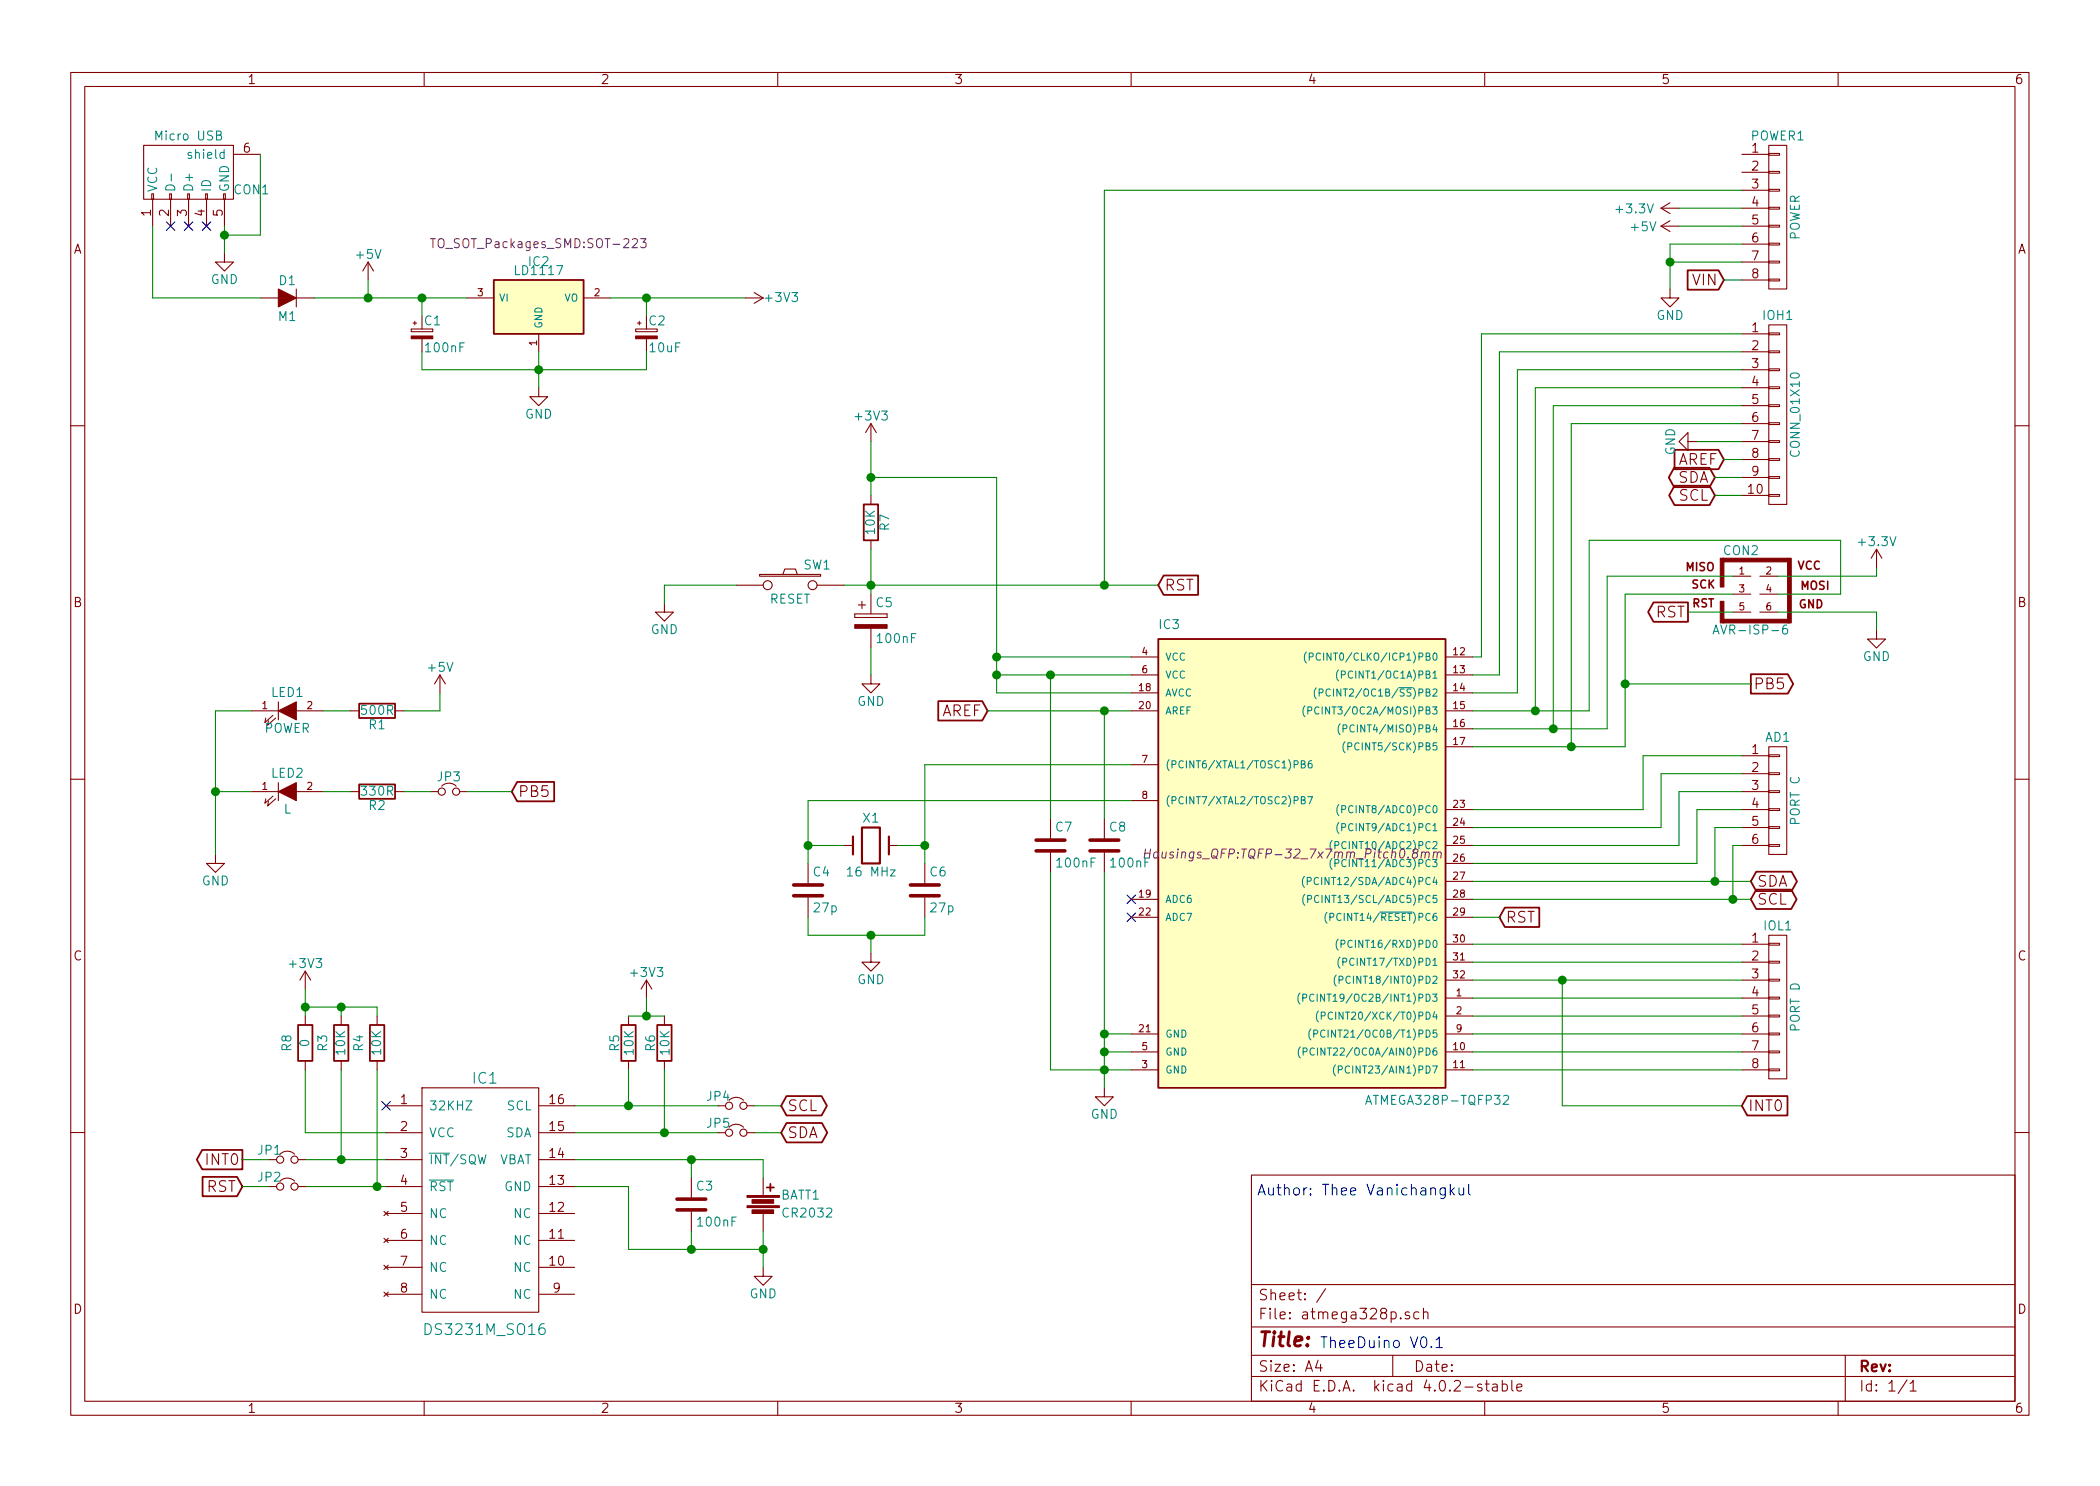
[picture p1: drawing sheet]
EESchema Schematic File Version 2
LIBS:power
LIBS:device
LIBS:transistors
LIBS:conn
LIBS:linear
LIBS:regul
LIBS:74xx
LIBS:cmos4000
LIBS:adc-dac
LIBS:memory
LIBS:xilinx
LIBS:microcontrollers
LIBS:dsp
LIBS:microchip
LIBS:analog_switches
LIBS:motorola
LIBS:texas
LIBS:intel
LIBS:audio
LIBS:interface
LIBS:digital-audio
LIBS:philips
LIBS:display
LIBS:cypress
LIBS:siliconi
LIBS:opto
LIBS:atmel
LIBS:contrib
LIBS:valves
LIBS:ds3231M_SO16
LIBS:atmega328p-tqfp32
LIBS:atmega328p-cache
EELAYER 25 0
EELAYER END
$Descr A4 11693 8268
encoding utf-8
Sheet 1 1
Title ""
Date ""
Rev ""
Comp ""
Comment1 ""
Comment2 ""
Comment3 ""
Comment4 ""
$EndDescr
$Comp
L Crystal X1
U 1 1
P 4850 4700
F 0 "X1" H 4850 4850 50  0000 C CNN
F 1 "16 MHz" H 4850 4550 50  0000 C CNN
F 2 "Crystals:Crystal_HC49-SD_SMD" H 4850 4700 50  0001 C CNN
F 3 "" H 4850 4700 50  0000 C CNN
	1    4850 4700
	1    0    0    -1  
$EndComp
$Comp
L C C4
U 1 1
P 4500 4950
F 0 "C4" H 4525 5050 50  0000 L CNN
F 1 "27p" H 4525 4850 50  0000 L CNN
F 2 "Capacitors_SMD:C_0805" H 4538 4800 50  0001 C CNN
F 3 "" H 4500 4950 50  0000 C CNN
	1    4500 4950
	1    0    0    -1  
$EndComp
$Comp
L C C6
U 1 1
P 5150 4950
F 0 "C6" H 5175 5050 50  0000 L CNN
F 1 "27p" H 5175 4850 50  0000 L CNN
F 2 "Capacitors_SMD:C_0805" H 5188 4800 50  0001 C CNN
F 3 "" H 5150 4950 50  0000 C CNN
	1    5150 4950
	1    0    0    -1  
$EndComp
$Comp
L R R7
U 1 1
P 4850 2900
F 0 "R7" V 4930 2900 50  0000 C CNN
F 1 "10K" V 4850 2900 50  0000 C CNN
F 2 "Resistors_SMD:R_1206" V 4780 2900 50  0001 C CNN
F 3 "" H 4850 2900 50  0000 C CNN
	1    4850 2900
	1    0    0    -1  
$EndComp
$Comp
L SW_PUSH SW1
U 1 1
P 4400 3250
F 0 "SW1" H 4550 3360 50  0000 C CNN
F 1 "RESET" H 4400 3170 50  0000 C CNN
F 2 "Buttons_Switches_SMD:SW_SPST_B3S-1000" H 4400 3250 50  0001 C CNN
F 3 "" H 4400 3250 50  0000 C CNN
	1    4400 3250
	1    0    0    -1  
$EndComp
$Comp
L GND #PWR01
U 1 1
P 4850 5300
F 0 "#PWR01" H 4850 5050 50  0001 C CNN
F 1 "GND" H 4850 5150 50  0000 C CNN
F 2 "" H 4850 5300 50  0000 C CNN
F 3 "" H 4850 5300 50  0000 C CNN
	1    4850 5300
	1    0    0    -1  
$EndComp
$Comp
L GND #PWR02
U 1 1
P 3700 3350
F 0 "#PWR02" H 3700 3100 50  0001 C CNN
F 1 "GND" H 3700 3200 50  0000 C CNN
F 2 "" H 3700 3350 50  0000 C CNN
F 3 "" H 3700 3350 50  0000 C CNN
	1    3700 3350
	1    0    0    -1  
$EndComp
$Comp
L CP C5
U 1 1
P 4850 3450
F 0 "C5" H 4875 3550 50  0000 L CNN
F 1 "100nF" H 4875 3350 50  0000 L CNN
F 2 "Capacitors_SMD:C_0805" H 4888 3300 50  0001 C CNN
F 3 "" H 4850 3450 50  0000 C CNN
	1    4850 3450
	1    0    0    -1  
$EndComp
$Comp
L GND #PWR03
U 1 1
P 6150 6050
F 0 "#PWR03" H 6150 5800 50  0001 C CNN
F 1 "GND" H 6150 5900 50  0000 C CNN
F 2 "" H 6150 6050 50  0000 C CNN
F 3 "" H 6150 6050 50  0000 C CNN
	1    6150 6050
	1    0    0    -1  
$EndComp
$Comp
L GND #PWR04
U 1 1
P 4850 3750
F 0 "#PWR04" H 4850 3500 50  0001 C CNN
F 1 "GND" H 4850 3600 50  0000 C CNN
F 2 "" H 4850 3750 50  0000 C CNN
F 3 "" H 4850 3750 50  0000 C CNN
	1    4850 3750
	1    0    0    -1  
$EndComp
$Comp
L AVR-ISP-6 CON2
U 1 1
P 9800 3300
F 0 "CON2" H 9695 3540 50  0000 C CNN
F 1 "AVR-ISP-6" H 9535 3070 50  0000 L BNN
F 2 "Pin_Headers:Pin_Header_Angled_2x03" V 9280 3340 50  0001 C CNN
F 3 "" H 9775 3300 50  0000 C CNN
	1    9800 3300
	1    0    0    -1  
$EndComp
$Comp
L GND #PWR05
U 1 1
P 10450 3500
F 0 "#PWR05" H 10450 3250 50  0001 C CNN
F 1 "GND" H 10450 3350 50  0000 C CNN
F 2 "" H 10450 3500 50  0000 C CNN
F 3 "" H 10450 3500 50  0000 C CNN
	1    10450 3500
	1    0    0    -1  
$EndComp
$Comp
L LD1117S33TR IC2
U 1 1
P 3000 1700
F 0 "IC2" H 3000 1950 50  0000 C CNN
F 1 "LD1117" H 3000 1900 50  0000 C CNN
F 2 "TO_SOT_Packages_SMD:SOT-223" H 3000 2050 50  0000 C CNN
F 3 "" H 3000 1700 50  0000 C CNN
	1    3000 1700
	1    0    0    -1  
$EndComp
$Comp
L CP_Small C1
U 1 1
P 2350 1850
F 0 "C1" H 2360 1920 50  0000 L CNN
F 1 "100nF" H 2360 1770 50  0000 L CNN
F 2 "Capacitors_SMD:C_0805" H 2350 1850 50  0001 C CNN
F 3 "" H 2350 1850 50  0000 C CNN
	1    2350 1850
	1    0    0    -1  
$EndComp
$Comp
L CP_Small C2
U 1 1
P 3600 1850
F 0 "C2" H 3610 1920 50  0000 L CNN
F 1 "10uF" H 3610 1770 50  0000 L CNN
F 2 "Capacitors_SMD:c_elec_5x5.8" H 3600 1850 50  0001 C CNN
F 3 "" H 3600 1850 50  0000 C CNN
	1    3600 1850
	1    0    0    -1  
$EndComp
$Comp
L GND #PWR06
U 1 1
P 3000 2150
F 0 "#PWR06" H 3000 1900 50  0001 C CNN
F 1 "GND" H 3000 2000 50  0000 C CNN
F 2 "" H 3000 2150 50  0000 C CNN
F 3 "" H 3000 2150 50  0000 C CNN
	1    3000 2150
	1    0    0    -1  
$EndComp
$Comp
L +3V3 #PWR07
U 1 1
P 4150 1650
F 0 "#PWR07" H 4150 1500 50  0001 C CNN
F 1 "+3V3" V 4150 1850 50  0000 C CNN
F 2 "" H 4150 1650 50  0000 C CNN
F 3 "" H 4150 1650 50  0000 C CNN
	1    4150 1650
	0    1    1    0   
$EndComp
$Comp
L +3V3 #PWR08
U 1 1
P 4850 2450
F 0 "#PWR08" H 4850 2300 50  0001 C CNN
F 1 "+3V3" H 4850 2590 50  0000 C CNN
F 2 "" H 4850 2450 50  0000 C CNN
F 3 "" H 4850 2450 50  0000 C CNN
	1    4850 2450
	1    0    0    -1  
$EndComp
$Comp
L USB_OTG CON1
U 1 1
P 1050 950
F 0 "CON1" H 1400 850 50  0000 C CNN
F 1 "Micro USB" H 1050 1150 50  0000 C CNN
F 2 "Connect:USB_Mini-B" V 1000 850 50  0001 C CNN
F 3 "" V 1000 850 50  0000 C CNN
	1    1050 950 
	1    0    0    -1  
$EndComp
$Comp
L GND #PWR09
U 1 1
P 1250 1400
F 0 "#PWR09" H 1250 1150 50  0001 C CNN
F 1 "GND" H 1250 1250 50  0000 C CNN
F 2 "" H 1250 1400 50  0000 C CNN
F 3 "" H 1250 1400 50  0000 C CNN
	1    1250 1400
	1    0    0    -1  
$EndComp
$Comp
L +5V #PWR010
U 1 1
P 2050 1550
F 0 "#PWR010" H 2050 1400 50  0001 C CNN
F 1 "+5V" H 2050 1690 50  0000 C CNN
F 2 "" H 2050 1550 50  0000 C CNN
F 3 "" H 2050 1550 50  0000 C CNN
	1    2050 1550
	1    0    0    -1  
$EndComp
$Comp
L Battery BATT1
U 1 1
P 4250 6700
F 0 "BATT1" H 4350 6750 50  0000 L CNN
F 1 "CR2032" H 4350 6650 50  0000 L CNN
F 2 ".pretty:20mmBattHolder" V 4250 6740 50  0001 C CNN
F 3 "" V 4250 6740 50  0000 C CNN
	1    4250 6700
	1    0    0    -1  
$EndComp
$Comp
L R R5
U 1 1
P 3500 5800
F 0 "R5" V 3580 5800 50  0000 C CNN
F 1 "10K" V 3500 5800 50  0000 C CNN
F 2 "Resistors_SMD:R_1206" V 3430 5800 50  0001 C CNN
F 3 "" H 3500 5800 50  0000 C CNN
	1    3500 5800
	-1   0    0    1   
$EndComp
$Comp
L R R6
U 1 1
P 3700 5800
F 0 "R6" V 3780 5800 50  0000 C CNN
F 1 "10K" V 3700 5800 50  0000 C CNN
F 2 "Resistors_SMD:R_1206" V 3630 5800 50  0001 C CNN
F 3 "" H 3700 5800 50  0000 C CNN
	1    3700 5800
	-1   0    0    1   
$EndComp
Text GLabel 4350 6150 2    60   BiDi ~ 0
SCL
Text GLabel 4350 6300 2    60   BiDi ~ 0
SDA
NoConn ~ 950  1250
NoConn ~ 1050 1250
NoConn ~ 1150 1250
Text GLabel 9750 5000 2    60   BiDi ~ 0
SCL
Text GLabel 9750 4900 2    60   BiDi ~ 0
SDA
$Comp
L GND #PWR011
U 1 1
P 4250 7050
F 0 "#PWR011" H 4250 6800 50  0001 C CNN
F 1 "GND" H 4250 6900 50  0000 C CNN
F 2 "" H 4250 7050 50  0000 C CNN
F 3 "" H 4250 7050 50  0000 C CNN
	1    4250 7050
	1    0    0    -1  
$EndComp
$Comp
L C C3
U 1 1
P 3850 6700
F 0 "C3" H 3875 6800 50  0000 L CNN
F 1 "100nF" H 3875 6600 50  0000 L CNN
F 2 "Capacitors_SMD:C_0805" H 3888 6550 50  0001 C CNN
F 3 "" H 3850 6700 50  0000 C CNN
	1    3850 6700
	1    0    0    -1  
$EndComp
$Comp
L +3V3 #PWR012
U 1 1
P 1700 5500
F 0 "#PWR012" H 1700 5350 50  0001 C CNN
F 1 "+3V3" H 1700 5640 50  0000 C CNN
F 2 "" H 1700 5500 50  0000 C CNN
F 3 "" H 1700 5500 50  0000 C CNN
	1    1700 5500
	1    0    0    -1  
$EndComp
$Comp
L +3V3 #PWR013
U 1 1
P 3600 5550
F 0 "#PWR013" H 3600 5400 50  0001 C CNN
F 1 "+3V3" H 3600 5690 50  0000 C CNN
F 2 "" H 3600 5550 50  0000 C CNN
F 3 "" H 3600 5550 50  0000 C CNN
	1    3600 5550
	1    0    0    -1  
$EndComp
$Comp
L CONN_01X08 IOL1
U 1 1
P 9900 5600
F 0 "IOL1" H 9900 6050 50  0000 C CNN
F 1 "PORT D" V 10000 5600 50  0000 C CNN
F 2 "Socket_Arduino_Uno:Socket_Strip_Arduino_1x08" H 9900 5600 50  0001 C CNN
F 3 "" H 9900 5600 50  0000 C CNN
	1    9900 5600
	1    0    0    -1  
$EndComp
$Comp
L CONN_01X06 AD1
U 1 1
P 9900 4450
F 0 "AD1" H 9900 4800 50  0000 C CNN
F 1 "PORT C" V 10000 4450 50  0000 C CNN
F 2 "Socket_Arduino_Uno:Socket_Strip_Arduino_1x06" H 9900 4450 50  0001 C CNN
F 3 "" H 9900 4450 50  0000 C CNN
	1    9900 4450
	1    0    0    -1  
$EndComp
Text GLabel 5500 3950 0    60   Input ~ 0
AREF
Text GLabel 9600 2550 0    60   Input ~ 0
AREF
$Comp
L GND #PWR014
U 1 1
P 9450 2450
F 0 "#PWR014" H 9450 2200 50  0001 C CNN
F 1 "GND" H 9450 2300 50  0000 C CNN
F 2 "" H 9450 2450 50  0000 C CNN
F 3 "" H 9450 2450 50  0000 C CNN
	1    9450 2450
	0    1    1    0   
$EndComp
$Comp
L C C8
U 1 1
P 6150 4700
F 0 "C8" H 6175 4800 50  0000 L CNN
F 1 "100nF" H 6175 4600 50  0000 L CNN
F 2 "Capacitors_SMD:C_0805" H 6188 4550 50  0001 C CNN
F 3 "" H 6150 4700 50  0000 C CNN
	1    6150 4700
	1    0    0    -1  
$EndComp
Text GLabel 9400 3400 0    60   Output ~ 0
RST
Text GLabel 6450 3250 2    60   Input ~ 0
RST
Wire Wire Line
	4700 4700 4500 4700
Wire Wire Line
	4500 4450 4500 4800
Connection ~ 5150 4700
Wire Wire Line
	5150 4250 5150 4800
Wire Wire Line
	5150 5200 5150 5100
Wire Wire Line
	4500 5200 5150 5200
Wire Wire Line
	4500 5200 4500 5100
Connection ~ 4850 5200
Wire Wire Line
	4850 5200 4850 5300
Connection ~ 4500 4700
Wire Wire Line
	3700 3250 4100 3250
Wire Wire Line
	3700 3250 3700 3350
Connection ~ 4850 3250
Wire Wire Line
	6150 4850 6150 6050
Wire Wire Line
	5850 5950 6300 5950
Wire Wire Line
	4850 3050 4850 3300
Wire Wire Line
	4850 3600 4850 3750
Wire Wire Line
	4850 2450 4850 2750
Wire Wire Line
	9900 3400 10450 3400
Wire Wire Line
	10450 3400 10450 3500
Wire Wire Line
	4700 3250 6450 3250
Wire Wire Line
	6150 5850 6300 5850
Connection ~ 6150 5950
Connection ~ 6150 3250
Wire Wire Line
	2350 1650 2350 1750
Wire Wire Line
	1750 1650 2600 1650
Wire Wire Line
	3400 1650 4150 1650
Wire Wire Line
	3600 1650 3600 1750
Wire Wire Line
	3000 1950 3000 2150
Wire Wire Line
	2350 1950 2350 2050
Wire Wire Line
	2350 2050 3600 2050
Connection ~ 3000 2050
Wire Wire Line
	3600 2050 3600 1950
Connection ~ 2350 1650
Connection ~ 3600 1650
Wire Wire Line
	5550 2650 4850 2650
Connection ~ 4850 2650
Wire Wire Line
	850  1250 850  1650
Wire Wire Line
	1250 1250 1250 1400
Wire Wire Line
	2050 1650 2050 1550
Connection ~ 2050 1650
Wire Wire Line
	3200 6150 4000 6150
Wire Wire Line
	3200 6300 4000 6300
Wire Wire Line
	5550 3750 6300 3750
Wire Wire Line
	3200 6600 3500 6600
Wire Wire Line
	3500 6600 3500 6950
Wire Wire Line
	4250 6450 4250 6550
Wire Wire Line
	3200 6450 4250 6450
Wire Wire Line
	3850 6450 3850 6550
Connection ~ 3850 6450
Wire Wire Line
	4250 6850 4250 7050
Wire Wire Line
	3850 6850 3850 6950
Wire Wire Line
	3500 6950 4250 6950
Connection ~ 4250 6950
Connection ~ 3850 6950
Wire Wire Line
	3500 6150 3500 5950
Connection ~ 3500 6150
Wire Wire Line
	3700 6300 3700 5950
Connection ~ 3700 6300
Wire Wire Line
	3500 5650 3700 5650
Wire Wire Line
	3600 5650 3600 5550
Connection ~ 3600 5650
Wire Wire Line
	9550 4900 9550 4600
Wire Wire Line
	9550 4600 9700 4600
Connection ~ 9550 4900
Wire Wire Line
	8200 5250 9700 5250
Wire Wire Line
	8200 5350 9700 5350
Wire Wire Line
	8200 5450 9700 5450
Wire Wire Line
	8200 5550 9700 5550
Wire Wire Line
	8200 5650 9700 5650
Wire Wire Line
	8200 5750 9700 5750
Wire Wire Line
	8200 5850 9700 5850
Wire Wire Line
	8200 5950 9700 5950
Wire Wire Line
	9450 2450 9700 2450
Wire Wire Line
	5500 3950 6300 3950
Wire Wire Line
	6150 4550 6150 3950
Connection ~ 6150 3950
Connection ~ 6150 5850
Wire Wire Line
	9050 3300 9650 3300
Wire Wire Line
	8950 3200 9650 3200
Wire Wire Line
	9900 3300 10250 3300
Wire Wire Line
	10250 3300 10250 3000
Wire Wire Line
	10250 3000 8850 3000
Wire Wire Line
	8200 3650 8250 3650
Wire Wire Line
	8250 1850 9700 1850
Wire Wire Line
	9650 3400 9400 3400
Wire Wire Line
	9700 1050 6150 1050
$Comp
L +5V #PWR015
U 1 1
P 9350 1250
F 0 "#PWR015" H 9350 1100 50  0001 C CNN
F 1 "+5V" V 9350 1450 50  0000 C CNN
F 2 "" H 9350 1250 50  0000 C CNN
F 3 "" H 9350 1250 50  0000 C CNN
	1    9350 1250
	0    -1   -1   0   
$EndComp
Wire Wire Line
	9700 1250 9350 1250
Wire Wire Line
	9700 1350 9300 1350
Wire Wire Line
	9300 1350 9300 1600
Wire Wire Line
	9700 1450 9300 1450
Connection ~ 9300 1450
$Comp
L GND #PWR016
U 1 1
P 9300 1600
F 0 "#PWR016" H 9300 1350 50  0001 C CNN
F 1 "GND" H 9300 1450 50  0000 C CNN
F 2 "" H 9300 1600 50  0000 C CNN
F 3 "" H 9300 1600 50  0000 C CNN
	1    9300 1600
	1    0    0    -1  
$EndComp
Text GLabel 9600 1550 0    60   Input ~ 0
VIN
Wire Wire Line
	9700 1550 9600 1550
Text Notes 7350 7500 0    60   ~ 0
TheeDuino V0.1
$Comp
L R R3
U 1 1
P 1900 5800
F 0 "R3" V 1800 5800 50  0000 C CNN
F 1 "10K" V 1900 5800 50  0000 C CNN
F 2 "Resistors_SMD:R_1206" V 1830 5800 50  0001 C CNN
F 3 "" H 1900 5800 50  0000 C CNN
	1    1900 5800
	1    0    0    -1  
$EndComp
Text GLabel 1350 6600 0    60   Input ~ 0
RST
Wire Wire Line
	1700 6600 2150 6600
Wire Wire Line
	1700 6450 2150 6450
Wire Wire Line
	1900 6450 1900 5950
Connection ~ 1900 6450
$Comp
L R R4
U 1 1
P 2100 5800
F 0 "R4" V 2000 5800 50  0000 C CNN
F 1 "10K" V 2100 5800 50  0000 C CNN
F 2 "Resistors_SMD:R_1206" V 2030 5800 50  0001 C CNN
F 3 "" H 2100 5800 50  0000 C CNN
	1    2100 5800
	1    0    0    -1  
$EndComp
Wire Wire Line
	2100 6600 2100 5950
Connection ~ 2100 6600
NoConn ~ 2150 6150
$Comp
L R R1
U 1 1
P 2100 3950
F 0 "R1" V 2180 3950 50  0000 C CNN
F 1 "500R" V 2100 3950 50  0000 C CNN
F 2 "Resistors_SMD:R_0805" V 2030 3950 50  0001 C CNN
F 3 "" H 2100 3950 50  0000 C CNN
	1    2100 3950
	0    1    1    0   
$EndComp
$Comp
L LED LED1
U 1 1
P 1600 3950
F 0 "LED1" H 1600 4050 50  0000 C CNN
F 1 "POWER" H 1600 3850 50  0000 C CNN
F 2 "LEDs:LED_1206" H 1600 3950 50  0001 C CNN
F 3 "" H 1600 3950 50  0000 C CNN
	1    1600 3950
	1    0    0    -1  
$EndComp
Wire Wire Line
	1950 3950 1800 3950
$Comp
L GND #PWR017
U 1 1
P 1200 4750
F 0 "#PWR017" H 1200 4500 50  0001 C CNN
F 1 "GND" H 1200 4600 50  0000 C CNN
F 2 "" H 1200 4750 50  0000 C CNN
F 3 "" H 1200 4750 50  0000 C CNN
	1    1200 4750
	1    0    0    -1  
$EndComp
$Comp
L +5V #PWR018
U 1 1
P 2450 3850
F 0 "#PWR018" H 2450 3700 50  0001 C CNN
F 1 "+5V" H 2450 3990 50  0000 C CNN
F 2 "" H 2450 3850 50  0000 C CNN
F 3 "" H 2450 3850 50  0000 C CNN
	1    2450 3850
	1    0    0    -1  
$EndComp
Wire Wire Line
	1400 3950 1200 3950
Wire Wire Line
	1200 3950 1200 4750
Wire Wire Line
	2250 3950 2450 3950
Wire Wire Line
	2450 3950 2450 3850
Text GLabel 9700 6150 2    60   Input ~ 0
INT0
Wire Wire Line
	9700 6150 8700 6150
Wire Wire Line
	8700 6150 8700 5450
Connection ~ 8700 5450
Text GLabel 1350 6450 0    60   Output ~ 0
INT0
Wire Wire Line
	1500 6600 1350 6600
Wire Wire Line
	1500 6450 1350 6450
Wire Wire Line
	4200 6300 4350 6300
$Comp
L LED LED2
U 1 1
P 1600 4400
F 0 "LED2" H 1600 4500 50  0000 C CNN
F 1 "L" H 1600 4300 50  0000 C CNN
F 2 "LEDs:LED_1206" H 1600 4400 50  0001 C CNN
F 3 "" H 1600 4400 50  0000 C CNN
	1    1600 4400
	1    0    0    -1  
$EndComp
Wire Wire Line
	1400 4400 1200 4400
Connection ~ 1200 4400
$Comp
L R R2
U 1 1
P 2100 4400
F 0 "R2" V 2180 4400 50  0000 C CNN
F 1 "330R" V 2100 4400 50  0000 C CNN
F 2 "Resistors_SMD:R_0805" V 2030 4400 50  0001 C CNN
F 3 "" H 2100 4400 50  0000 C CNN
	1    2100 4400
	0    1    1    0   
$EndComp
Wire Wire Line
	1950 4400 1800 4400
Text GLabel 2850 4400 2    60   Input ~ 0
PB5
$Comp
L Jumper_NC_Small JP3
U 1 1
P 2500 4400
F 0 "JP3" H 2500 4480 50  0000 C CNN
F 1 "1" H 2510 4340 50  0001 C CNN
F 2 "Pin_Headers:Pin_Header_Straight_1x02" H 2500 4400 50  0001 C CNN
F 3 "" H 2500 4400 50  0000 C CNN
	1    2500 4400
	1    0    0    -1  
$EndComp
$Comp
L Jumper_NC_Small JP4
U 1 1
P 4100 6150
F 0 "JP4" H 4000 6200 50  0000 C CNN
F 1 "1" H 4110 6090 50  0001 C CNN
F 2 "Pin_Headers:Pin_Header_Straight_1x02" H 4100 6150 50  0001 C CNN
F 3 "" H 4100 6150 50  0000 C CNN
	1    4100 6150
	1    0    0    -1  
$EndComp
$Comp
L Jumper_NC_Small JP5
U 1 1
P 4100 6300
F 0 "JP5" H 4000 6350 50  0000 C CNN
F 1 "1" H 4110 6240 50  0001 C CNN
F 2 "Pin_Headers:Pin_Header_Straight_1x02" H 4100 6300 50  0001 C CNN
F 3 "" H 4100 6300 50  0000 C CNN
	1    4100 6300
	1    0    0    -1  
$EndComp
$Comp
L Jumper_NC_Small JP1
U 1 1
P 1600 6450
F 0 "JP1" H 1500 6500 50  0000 C CNN
F 1 "1" H 1610 6390 50  0001 C CNN
F 2 "Pin_Headers:Pin_Header_Straight_1x02" H 1600 6450 50  0001 C CNN
F 3 "" H 1600 6450 50  0000 C CNN
	1    1600 6450
	1    0    0    -1  
$EndComp
$Comp
L Jumper_NC_Small JP2
U 1 1
P 1600 6600
F 0 "JP2" H 1500 6650 50  0000 C CNN
F 1 "1" H 1610 6540 50  0001 C CNN
F 2 "Pin_Headers:Pin_Header_Straight_1x02" H 1600 6600 50  0001 C CNN
F 3 "" H 1600 6600 50  0000 C CNN
	1    1600 6600
	1    0    0    -1  
$EndComp
Wire Wire Line
	4200 6150 4350 6150
Wire Wire Line
	2400 4400 2250 4400
Wire Wire Line
	2600 4400 2850 4400
Text GLabel 9750 3800 2    60   Output ~ 0
PB5
Wire Wire Line
	8200 4900 9750 4900
Wire Wire Line
	8200 5000 9750 5000
Wire Wire Line
	8250 3650 8250 1850
Wire Wire Line
	8200 3750 8350 3750
Wire Wire Line
	8350 3750 8350 1950
Wire Wire Line
	8350 1950 9700 1950
Wire Wire Line
	8200 3850 8450 3850
Wire Wire Line
	8450 3850 8450 2050
Wire Wire Line
	8450 2050 9700 2050
Wire Wire Line
	8550 3950 8550 2150
Wire Wire Line
	8550 2150 9700 2150
Connection ~ 8550 3950
Wire Wire Line
	8650 4050 8650 2250
Wire Wire Line
	8650 2250 9700 2250
Connection ~ 8650 4050
Wire Wire Line
	8750 4150 8750 2350
Wire Wire Line
	8750 2350 9700 2350
Connection ~ 8750 4150
Wire Wire Line
	8200 3950 8850 3950
Wire Wire Line
	8850 3950 8850 3000
Wire Wire Line
	8200 4050 8950 4050
Wire Wire Line
	8950 4050 8950 3200
Wire Wire Line
	9050 4150 9050 3300
Wire Wire Line
	8200 4150 9050 4150
Wire Wire Line
	9750 3800 9050 3800
Connection ~ 9050 3800
Wire Wire Line
	8200 4500 9150 4500
Wire Wire Line
	9150 4500 9150 4200
Wire Wire Line
	9150 4200 9700 4200
Wire Wire Line
	8200 4600 9250 4600
Wire Wire Line
	9250 4600 9250 4300
Wire Wire Line
	9250 4300 9700 4300
Wire Wire Line
	8200 4700 9350 4700
Wire Wire Line
	9350 4700 9350 4400
Wire Wire Line
	9350 4400 9700 4400
Wire Wire Line
	8200 4800 9450 4800
Wire Wire Line
	9450 4800 9450 4500
Wire Wire Line
	9450 4500 9700 4500
Wire Wire Line
	9650 5000 9650 4700
Wire Wire Line
	9650 4700 9700 4700
Connection ~ 9650 5000
Text Notes 7000 6650 0    60   ~ 0
Author: Thee Vanichangkul
$Comp
L D M1
U 1 1
P 1600 1650
F 0 "M1" H 1600 1750 50  0000 C CNN
F 1 "D1" H 1600 1550 50  0000 C CNN
F 2 "Diodes_SMD:SOD-323" H 1600 1650 50  0001 C CNN
F 3 "" H 1600 1650 50  0000 C CNN
	1    1600 1650
	-1   0    0    1   
$EndComp
Wire Wire Line
	850  1650 1450 1650
Wire Wire Line
	9900 3200 10450 3200
Wire Wire Line
	10450 3200 10450 3150
$Comp
L C C7
U 1 1
P 5850 4700
F 0 "C7" H 5875 4800 50  0000 L CNN
F 1 "100nF" H 5875 4600 50  0000 L CNN
F 2 "Capacitors_SMD:C_0805" H 5888 4550 50  0001 C CNN
F 3 "" H 5850 4700 50  0000 C CNN
	1    5850 4700
	1    0    0    -1  
$EndComp
Wire Wire Line
	5850 3750 5850 4550
Connection ~ 5850 3750
Wire Wire Line
	5850 4850 5850 5950
$Comp
L CONN_01X10 IOH1
U 1 1
P 9900 2300
F 0 "IOH1" H 9900 2850 50  0000 C CNN
F 1 "CONN_01X10" V 10000 2300 50  0000 C CNN
F 2 "Socket_Arduino_Uno:Socket_Strip_Arduino_1x10" H 9900 2300 50  0001 C CNN
F 3 "" H 9900 2300 50  0000 C CNN
	1    9900 2300
	1    0    0    -1  
$EndComp
Text GLabel 9550 2750 0    60   BiDi ~ 0
SCL
Text GLabel 9550 2650 0    60   BiDi ~ 0
SDA
Wire Wire Line
	9550 2650 9700 2650
Wire Wire Line
	9550 2750 9700 2750
Wire Wire Line
	9600 2550 9700 2550
$Comp
L CONN_01X08 POWER1
U 1 1
P 9900 1200
F 0 "POWER1" H 9900 1650 50  0000 C CNN
F 1 "POWER" V 10000 1200 50  0000 C CNN
F 2 "Socket_Arduino_Uno:Socket_Strip_Arduino_1x08" H 9900 1200 50  0001 C CNN
F 3 "" H 9900 1200 50  0000 C CNN
	1    9900 1200
	1    0    0    -1  
$EndComp
$Comp
L +3.3V #PWR019
U 1 1
P 10450 3150
F 0 "#PWR019" H 10450 3000 50  0001 C CNN
F 1 "+3.3V" H 10450 3290 50  0000 C CNN
F 2 "" H 10450 3150 50  0000 C CNN
F 3 "" H 10450 3150 50  0000 C CNN
	1    10450 3150
	1    0    0    -1  
$EndComp
Wire Wire Line
	5000 4700 5150 4700
Wire Wire Line
	1450 850  1450 1300
Wire Wire Line
	1450 1300 1250 1300
Connection ~ 1250 1300
Wire Wire Line
	1900 5600 1900 5650
Wire Wire Line
	2100 5600 2100 5650
Wire Wire Line
	9700 1150 9350 1150
Wire Wire Line
	5550 2650 5550 3850
$Comp
L +3.3V #PWR020
U 1 1
P 9350 1150
F 0 "#PWR020" H 9350 1000 50  0001 C CNN
F 1 "+3.3V" V 9350 1400 50  0000 C CNN
F 2 "" H 9350 1150 50  0000 C CNN
F 3 "" H 9350 1150 50  0000 C CNN
	1    9350 1150
	0    -1   -1   0   
$EndComp
$Comp
L R R8
U 1 1
P 1700 5800
F 0 "R8" V 1600 5800 50  0000 C CNN
F 1 "0" V 1700 5800 50  0000 C CNN
F 2 "Resistors_SMD:R_0805" V 1630 5800 50  0001 C CNN
F 3 "" H 1700 5800 50  0000 C CNN
	1    1700 5800
	1    0    0    -1  
$EndComp
Wire Wire Line
	2150 6300 1700 6300
Wire Wire Line
	1700 6300 1700 5950
Wire Wire Line
	1700 5650 1700 5500
Wire Wire Line
	1700 5600 2100 5600
Connection ~ 1700 5600
Connection ~ 1900 5600
Wire Wire Line
	5550 3850 6300 3850
Connection ~ 5550 3750
Wire Wire Line
	6300 5750 6150 5750
Connection ~ 6150 5750
Wire Wire Line
	6150 1050 6150 3250
Wire Wire Line
	6300 3650 5550 3650
Connection ~ 5550 3650
Text GLabel 8350 5100 2    60   Input ~ 0
RST
Wire Wire Line
	8350 5100 8200 5100
NoConn ~ 6300 5000
NoConn ~ 6300 5100
$Comp
L DS3231M_SO16 IC1
U 1 1
P 2700 6000
F 0 "IC1" H 2700 6000 60  0000 C CNN
F 1 "DS3231M_SO16" H 2700 4600 60  0000 C CNN
F 2 "Housings_SOIC:SOIC-16W_7.5x10.3mm_Pitch1.27mm" H 2600 6000 60  0001 C CNN
F 3 "" H 2600 6000 60  0000 C CNN
	1    2700 6000
	1    0    0    -1  
$EndComp
$Comp
L ATMEGA328P-TQFP32 IC3
U 1 1
P 7200 4750
F 0 "IC3" H 6450 6000 50  0000 L BNN
F 1 "ATMEGA328P-TQFP32" H 7600 3350 50  0000 L BNN
F 2 "Housings_QFP:TQFP-32_7x7mm_Pitch0.8mm" H 7200 4750 50  0000 C CIN
F 3 "" H 7200 4750 50  0000 C CNN
	1    7200 4750
	1    0    0    -1  
$EndComp
Wire Wire Line
	5150 4250 6300 4250
Wire Wire Line
	4500 4450 6300 4450
$EndSCHEMATC
